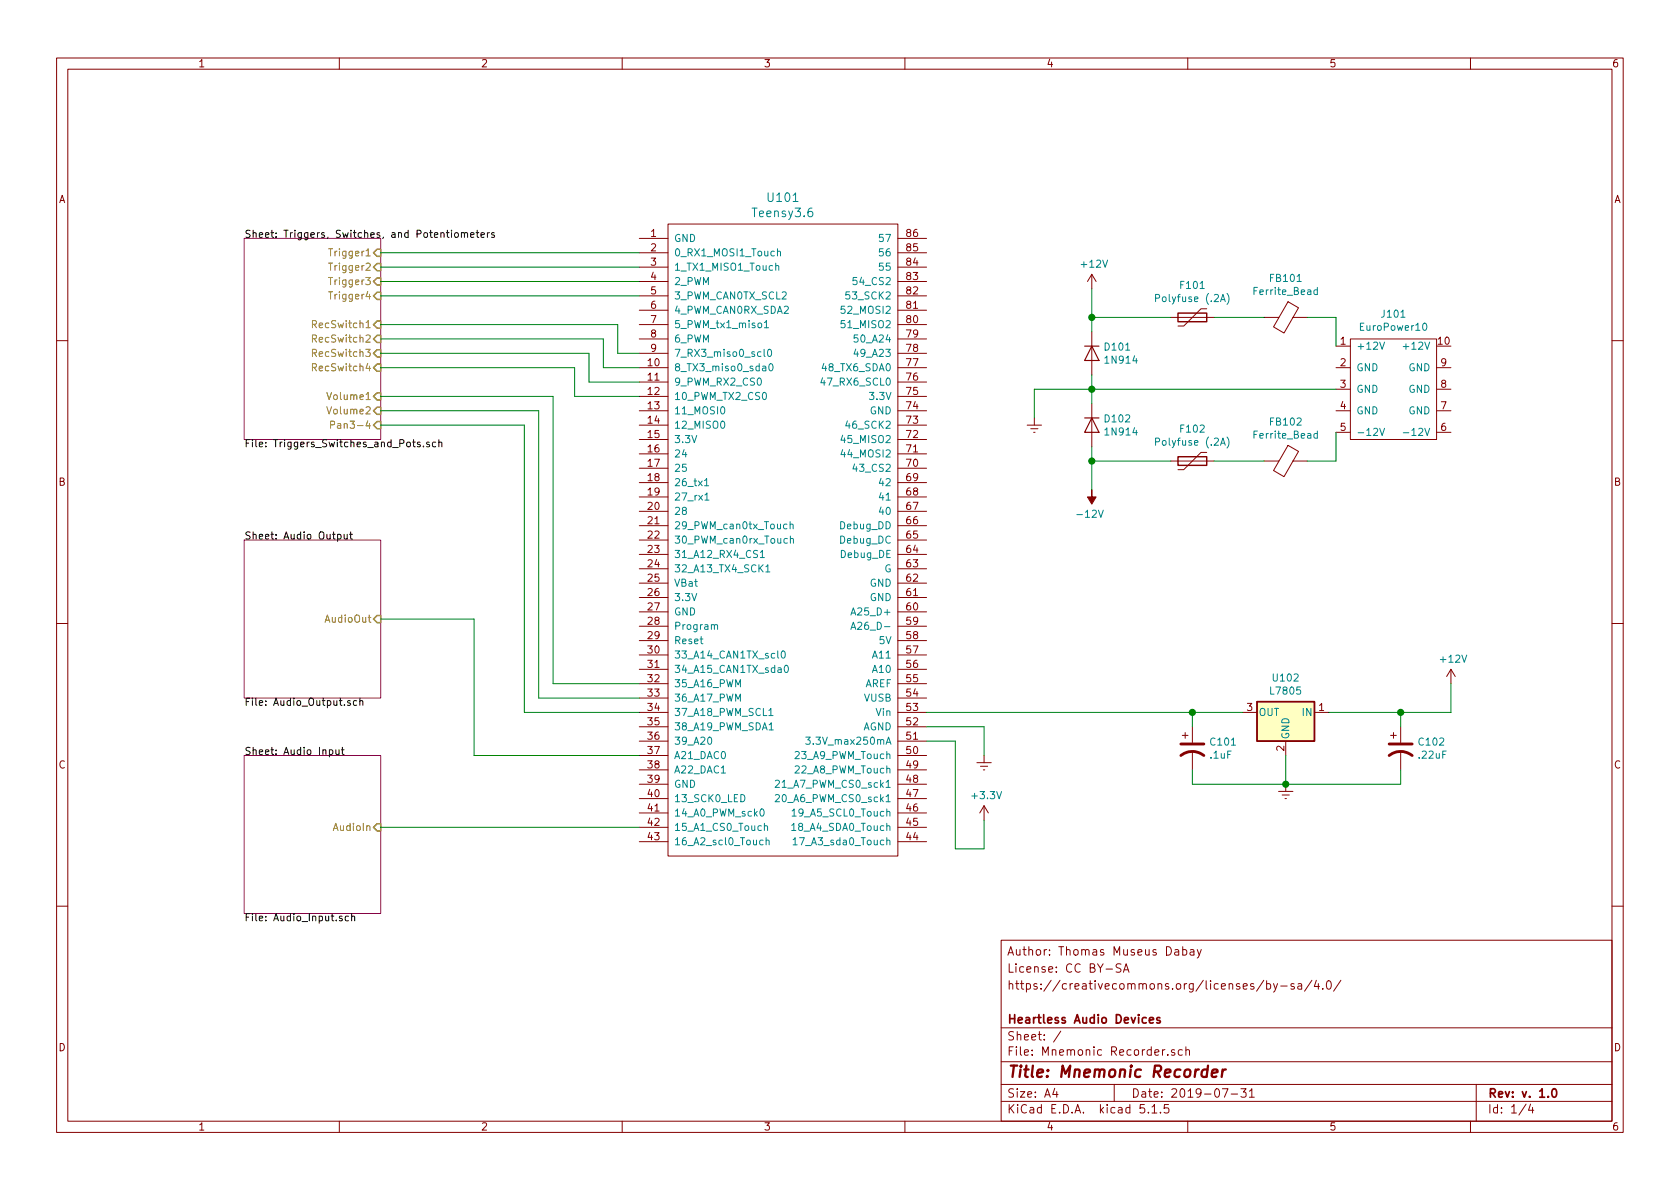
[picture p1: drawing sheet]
EESchema Schematic File Version 4
LIBS:Mnemonic Recorder-cache
EELAYER 30 0
EELAYER END
$Descr A4 11693 8268
encoding utf-8
Sheet 1 4
Title "Mnemonic Recorder"
Date "2019-07-31"
Rev "v. 1.0"
Comp "Heartless Audio Devices"
Comment1 ""
Comment2 "https://creativecommons.org/licenses/by-sa/4.0/"
Comment3 "License: CC BY-SA"
Comment4 "Author: Thomas Museus Dabay"
$EndDescr
$Comp
L Mnemonic-Recorder-rescue:Teensy3.6-teensy U101
U 1 1
P 5450 3750
F 0 "U101" H 5450 6137 60  0000 C CNN
F 1 "Teensy3.6" H 5450 6031 60  0000 C CNN
F 2 "" H 5450 3750 60  0000 C CNN
F 3 "" H 5450 3750 60  0000 C CNN
	1    5450 3750
	1    0    0    -1  
$EndComp
$Comp
L power:+12V #PWR0104
U 1 1
P 7600 2000
F 0 "#PWR0104" H 7600 1850 50  0001 C CNN
F 1 "+12V" H 7615 2173 50  0000 C CNN
F 2 "" H 7600 2000 50  0001 C CNN
F 3 "" H 7600 2000 50  0001 C CNN
	1    7600 2000
	1    0    0    -1  
$EndComp
$Comp
L power:-12V #PWR0105
U 1 1
P 7600 3400
F 0 "#PWR0105" H 7600 3500 50  0001 C CNN
F 1 "-12V" H 7615 3573 50  0000 C CNN
F 2 "" H 7600 3400 50  0001 C CNN
F 3 "" H 7600 3400 50  0001 C CNN
	1    7600 3400
	-1   0    0    1   
$EndComp
$Comp
L Device:Ferrite_Bead FB101
U 1 1
P 8950 2200
F 0 "FB101" V 8676 2200 50  0000 C CNN
F 1 "Ferrite_Bead" V 8767 2200 50  0000 C CNN
F 2 "" V 8880 2200 50  0001 C CNN
F 3 "~" H 8950 2200 50  0001 C CNN
	1    8950 2200
	0    1    1    0   
$EndComp
$Comp
L Device:Ferrite_Bead FB102
U 1 1
P 8950 3200
F 0 "FB102" V 8676 3200 50  0000 C CNN
F 1 "Ferrite_Bead" V 8767 3200 50  0000 C CNN
F 2 "" V 8880 3200 50  0001 C CNN
F 3 "~" H 8950 3200 50  0001 C CNN
	1    8950 3200
	0    1    1    0   
$EndComp
$Comp
L Device:Polyfuse F101
U 1 1
P 8300 2200
F 0 "F101" V 8075 2200 50  0000 C CNN
F 1 "Polyfuse (.2A)" V 8166 2200 50  0000 C CNN
F 2 "" H 8350 2000 50  0001 L CNN
F 3 "~" H 8300 2200 50  0001 C CNN
	1    8300 2200
	0    1    1    0   
$EndComp
$Comp
L Device:Polyfuse F102
U 1 1
P 8300 3200
F 0 "F102" V 8075 3200 50  0000 C CNN
F 1 "Polyfuse (.2A)" V 8166 3200 50  0000 C CNN
F 2 "" H 8350 3000 50  0001 L CNN
F 3 "~" H 8300 3200 50  0001 C CNN
	1    8300 3200
	0    1    1    0   
$EndComp
$Comp
L power:Earth #PWR0103
U 1 1
P 7200 2900
F 0 "#PWR0103" H 7200 2650 50  0001 C CNN
F 1 "Earth" H 7200 2750 50  0001 C CNN
F 2 "" H 7200 2900 50  0001 C CNN
F 3 "~" H 7200 2900 50  0001 C CNN
	1    7200 2900
	1    0    0    -1  
$EndComp
Wire Wire Line
	8800 3200 8450 3200
Wire Wire Line
	8800 2200 8450 2200
Wire Wire Line
	8150 2200 7600 2200
Wire Wire Line
	7600 2200 7600 2300
Wire Wire Line
	8150 3200 7600 3200
Wire Wire Line
	7600 3200 7600 3100
Wire Wire Line
	7600 2600 7600 2700
Wire Wire Line
	9300 2400 9300 2200
Wire Wire Line
	9300 2200 9100 2200
Wire Wire Line
	9300 3000 9300 3200
Wire Wire Line
	9300 3200 9100 3200
Wire Wire Line
	9300 2700 7600 2700
Connection ~ 7600 2700
Wire Wire Line
	7600 2700 7600 2800
Wire Wire Line
	7600 2000 7600 2200
Connection ~ 7600 2200
Wire Wire Line
	7600 3400 7600 3200
Connection ~ 7600 3200
Wire Wire Line
	7200 2900 7200 2700
Wire Wire Line
	7200 2700 7600 2700
$Comp
L Regulator_Linear:L7805 U102
U 1 1
P 8950 4950
F 0 "U102" H 8950 5192 50  0000 C CNN
F 1 "L7805" H 8950 5101 50  0000 C CNN
F 2 "" H 8975 4800 50  0001 L CIN
F 3 "http://www.st.com/content/ccc/resource/technical/document/datasheet/41/4f/b3/b0/12/d4/47/88/CD00000444.pdf/files/CD00000444.pdf/jcr:content/translations/en.CD00000444.pdf" H 8950 4900 50  0001 C CNN
	1    8950 4950
	-1   0    0    -1  
$EndComp
$Comp
L power:+12V #PWR0107
U 1 1
P 10100 4750
F 0 "#PWR0107" H 10100 4600 50  0001 C CNN
F 1 "+12V" H 10115 4923 50  0000 C CNN
F 2 "" H 10100 4750 50  0001 C CNN
F 3 "" H 10100 4750 50  0001 C CNN
	1    10100 4750
	1    0    0    -1  
$EndComp
$Comp
L power:Earth #PWR0106
U 1 1
P 8950 5450
F 0 "#PWR0106" H 8950 5200 50  0001 C CNN
F 1 "Earth" H 8950 5300 50  0001 C CNN
F 2 "" H 8950 5450 50  0001 C CNN
F 3 "~" H 8950 5450 50  0001 C CNN
	1    8950 5450
	1    0    0    -1  
$EndComp
$Comp
L Mnemonic-Recorder-rescue:EuroPower10-Eurorack_Components J101
U 1 1
P 9700 2700
F 0 "J101" H 9700 3225 50  0000 C CNN
F 1 "EuroPower10" H 9700 3134 50  0000 C CNN
F 2 "" H 9700 3150 50  0001 C CNN
F 3 "" H 9700 3150 50  0001 C CNN
	1    9700 2700
	1    0    0    -1  
$EndComp
$Sheet
S 1700 5250 950  1100
U 5D46431C
F0 "Audio Input" 50
F1 "Audio_Input.sch" 50
F2 "AudioIn" I R 2650 5750 50 
$EndSheet
$Sheet
S 1700 3750 950  1100
U 5D46B77D
F0 "Audio Output" 50
F1 "Audio_Output.sch" 50
F2 "AudioOut" I R 2650 4300 50 
$EndSheet
Wire Wire Line
	9250 4950 9750 4950
Wire Wire Line
	9750 4950 9750 5050
Wire Wire Line
	9750 5350 9750 5450
Wire Wire Line
	9750 5450 8950 5450
Wire Wire Line
	8950 5250 8950 5450
Connection ~ 8950 5450
Wire Wire Line
	8300 5050 8300 4950
Wire Wire Line
	8300 4950 8650 4950
Wire Wire Line
	8300 5350 8300 5450
Wire Wire Line
	8300 5450 8950 5450
Wire Wire Line
	10100 4750 10100 4950
Wire Wire Line
	10100 4950 9750 4950
Connection ~ 9750 4950
Wire Wire Line
	2650 5750 4450 5750
Wire Wire Line
	2650 4300 3300 4300
Wire Wire Line
	3300 4300 3300 5250
Wire Wire Line
	3300 5250 4450 5250
Wire Wire Line
	3850 4750 4450 4750
Wire Wire Line
	3750 4850 4450 4850
Wire Wire Line
	3650 4950 4450 4950
Wire Wire Line
	6450 4950 8300 4950
Connection ~ 8300 4950
$Comp
L Diode:1N914 D101
U 1 1
P 7600 2450
F 0 "D101" V 7554 2529 50  0000 L CNN
F 1 "1N914" V 7645 2529 50  0000 L CNN
F 2 "Diode_THT:D_DO-35_SOD27_P7.62mm_Horizontal" H 7600 2275 50  0001 C CNN
F 3 "http://www.vishay.com/docs/85622/1n914.pdf" H 7600 2450 50  0001 C CNN
	1    7600 2450
	0    1    1    0   
$EndComp
$Comp
L Diode:1N914 D102
U 1 1
P 7600 2950
F 0 "D102" V 7554 3029 50  0000 L CNN
F 1 "1N914" V 7645 3029 50  0000 L CNN
F 2 "Diode_THT:D_DO-35_SOD27_P7.62mm_Horizontal" H 7600 2775 50  0001 C CNN
F 3 "http://www.vishay.com/docs/85622/1n914.pdf" H 7600 2950 50  0001 C CNN
	1    7600 2950
	0    1    1    0   
$EndComp
$Comp
L Device:CP1 C101
U 1 1
P 8300 5200
F 0 "C101" H 8415 5246 50  0000 L CNN
F 1 ".1uF" H 8415 5155 50  0000 L CNN
F 2 "" H 8300 5200 50  0001 C CNN
F 3 "~" H 8300 5200 50  0001 C CNN
	1    8300 5200
	1    0    0    -1  
$EndComp
$Comp
L Device:CP1 C102
U 1 1
P 9750 5200
F 0 "C102" H 9865 5246 50  0000 L CNN
F 1 ".22uF" H 9865 5155 50  0000 L CNN
F 2 "" H 9750 5200 50  0001 C CNN
F 3 "~" H 9750 5200 50  0001 C CNN
	1    9750 5200
	1    0    0    -1  
$EndComp
$Sheet
S 1700 1650 950  1400
U 5D46A255
F0 "Triggers, Switches, and Potentiometers" 50
F1 "Triggers_Switches_and_Pots.sch" 50
F2 "Trigger1" I R 2650 1750 50 
F3 "Trigger2" I R 2650 1850 50 
F4 "Volume1" I R 2650 2750 50 
F5 "Volume2" I R 2650 2850 50 
F6 "Pan3-4" I R 2650 2950 50 
F7 "Trigger3" I R 2650 1950 50 
F8 "Trigger4" I R 2650 2050 50 
F9 "RecSwitch1" I R 2650 2250 50 
F10 "RecSwitch2" I R 2650 2350 50 
F11 "RecSwitch3" I R 2650 2450 50 
F12 "RecSwitch4" I R 2650 2550 50 
$EndSheet
Wire Wire Line
	2650 1750 4450 1750
Wire Wire Line
	4450 1850 2650 1850
Wire Wire Line
	2650 1950 4450 1950
Wire Wire Line
	4450 2050 2650 2050
Wire Wire Line
	2650 2750 3850 2750
Wire Wire Line
	3850 2750 3850 4750
Wire Wire Line
	3750 4850 3750 2850
Wire Wire Line
	3750 2850 2650 2850
Wire Wire Line
	2650 2950 3650 2950
Wire Wire Line
	3650 2950 3650 4950
$Comp
L power:Earth #PWR0101
U 1 1
P 6850 5250
F 0 "#PWR0101" H 6850 5000 50  0001 C CNN
F 1 "Earth" H 6850 5100 50  0001 C CNN
F 2 "" H 6850 5250 50  0001 C CNN
F 3 "~" H 6850 5250 50  0001 C CNN
	1    6850 5250
	1    0    0    -1  
$EndComp
Wire Wire Line
	6850 5250 6850 5050
Wire Wire Line
	6850 5050 6450 5050
$Comp
L power:+3.3V #PWR0102
U 1 1
P 6850 5700
F 0 "#PWR0102" H 6850 5550 50  0001 C CNN
F 1 "+3.3V" H 6865 5873 50  0000 C CNN
F 2 "" H 6850 5700 50  0001 C CNN
F 3 "" H 6850 5700 50  0001 C CNN
	1    6850 5700
	1    0    0    -1  
$EndComp
Wire Wire Line
	6450 5150 6650 5150
Wire Wire Line
	6650 5150 6650 5900
Wire Wire Line
	6650 5900 6850 5900
Wire Wire Line
	6850 5900 6850 5700
Wire Wire Line
	4450 2450 4300 2450
Wire Wire Line
	4300 2450 4300 2250
Wire Wire Line
	4300 2250 2650 2250
Wire Wire Line
	2650 2350 4200 2350
Wire Wire Line
	4200 2350 4200 2550
Wire Wire Line
	4200 2550 4450 2550
Wire Wire Line
	4450 2650 4100 2650
Wire Wire Line
	4100 2650 4100 2450
Wire Wire Line
	4100 2450 2650 2450
Wire Wire Line
	2650 2550 4000 2550
Wire Wire Line
	4000 2550 4000 2750
Wire Wire Line
	4000 2750 4450 2750
$EndSCHEMATC
